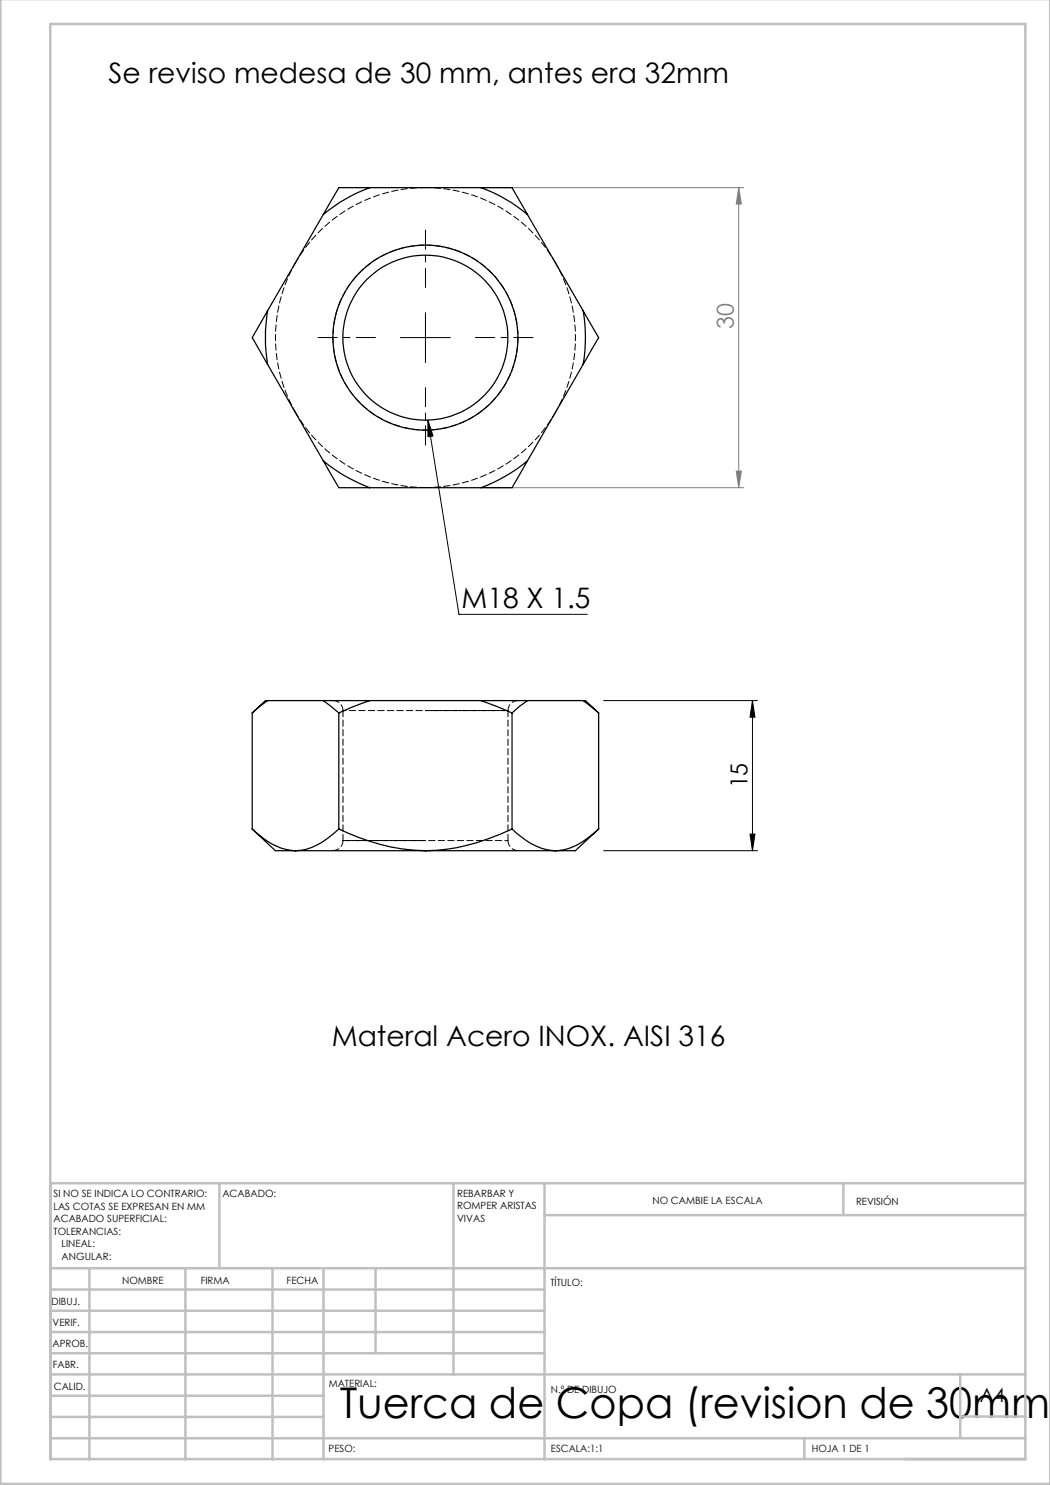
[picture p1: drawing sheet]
<svg xmlns="http://www.w3.org/2000/svg" width="210mm" height="297mm" viewBox="0 0 210 297" stroke-linecap="round" stroke-linejoin="round" font-family="sans-serif">
<path d="M80.1 67.5h10M85.1 62.5v10M85.6 84l6.2 38.9h25.7M85.6 84l1 3.2-1 .1zM120.7 140.1h30.8M150.5 140.1l.5 3.3h-1zM150.5 140.1v30M120.7 170.1h30.8M150 166.8h1l-.5 3.3z" fill="none" stroke="#000" stroke-width=".2"/>
<path d="M97.2 37.5h51.6M147.7 37.5l.6 3.3h-1.1zM147.7 37.5v60M97.2 97.5h51.6M147.2 94.2h1.1l-.6 3.3z" fill="none" stroke="#808080" stroke-width=".2"/>
<path d="M85.1 57.5v-11.5M75.1 67.5h-11.5M85.1 77.5v11.5M95.1 67.5h11.5" fill="none" stroke="#000" stroke-width=".2" stroke-dasharray="15.2 1.3 1.3 1.3" stroke-dashoffset="11.4"/>
<g fill="none" stroke="#c0c0c0" stroke-width=".5">
<path d="M.1 -.1v296.9h209.9v-296.9M10.1 4.8h195v287h-195zM43.9 236.6v17M90.7 236.6v38.3M108.9 236.6v55.3M168.7 236.6v6.3M205.1 236.6h-195v55.3M10.1 253.6h195M10.1 257.9h98.8M17.9 253.6v38.3M37.1 253.6v38.3M54.5 253.6v38.3"/>
<path d="M64.7 253.6v38.3M75.1 253.6v17M108.9 243h96.2M10.1 270.6h98.8M10.1 266.4h98.8M10.1 262.1h98.8M10.1 279.1h54.6M10.1 274.9h195M192.1 274.8v12.7M10.1 287.7h195M10.1 283.4h54.6M160.9 287.5v4.3"/>
<path d="M192.1 283.3h13"/>
</g>
<g fill="#000">
<path d="M85.6 84l1 3.2-1 .1z"/>
<path d="M150.5 140.1l.5 3.3h-1zM150 166.8h1l-.5 3.3z"/>
</g>
<path d="M147.2 94.2h1.1l-.6 3.3zM147.7 37.5l.6 3.3h-1.1z" fill="#808080"/>
<g fill="none" stroke="#000" stroke-width=".25">
<path d="M73.9 37.5a32.1 32.1 0 0 0-9.2 5.4M73.9 37.5h-6.1l-3.1 5.4M73.9 37.5h22.3M96.2 37.5h6.2l3.1 5.4M96.2 37.5a32.1 32.1 0 0 1 9.3 5.4M64.7 42.9l-11.2 19.3M105.5 42.9l11.1 19.3M53.5 62.2a34.2 34.2 0 0 0 0 10.7M53.5 62.2l-3.1 5.3 3.1 5.4M53.5 72.9l11.2 19.3M116.6 62.2a31.6 31.6 0 0 1 0 10.7M116.6 62.2l3.1 5.3-3.1 5.4"/>
<path d="M116.6 72.9l-11.1 19.3M64.7 92.2a32.1 32.1 0 0 0 9.2 5.3M64.7 92.2l3.1 5.3h6.1M73.9 97.5h22.3M105.5 92.2a32.1 32.1 0 0 1-9.3 5.3M105.5 92.2l-3.1 5.3h-6.2M50.4 142.6v23.2M53.5 140.1l-3.1 2.5M53.5 140.1h-.4l-2.7 2.5M53.5 140.1h11.2M64.7 140.1l3.1 2.5M64.7 140.1h9.2"/>
<path d="M67.8 142.6v23.2M73.9 140.1l-6.1 2.5M73.9 140.1h22.3M96.2 140.1l6.2 2.5M96.2 140.1h9.3M102.4 142.6v23.2M105.5 140.1l-3.1 2.5M105.5 140.1h11.1M116.6 140.1l3.1 2.5M116.6 140.1h.5l2.6 2.5M119.7 142.6v23.2M50.4 165.8a13.3 13.3 0 0 0 8.7 4.3"/>
<path d="M50.4 165.8l4.7 4.3h4M59.1 170.1h26M67.8 165.8a41.5 41.5 0 0 0 17.3 4.3M67.8 165.8a14.9 14.9 0 0 1-7.6 4.3h-1.1M85.1 170.1h26M102.4 165.8a41.4 41.4 0 0 1-17.3 4.3M102.4 165.8a13.3 13.3 0 0 0 8.7 4.3M119.7 165.8a14.2 14.2 0 0 1-7.8 4.3h-.8M119.7 165.8l-4.6 4.3h-4"/>
<circle cx="85.1" cy="67.5" r="18.5"/>
<circle cx="85.1" cy="67.5" r="16.5"/>
</g>
<path d="M66.6 140.1a2 2 0 0 1 2 2M68.6 142.1v26M101.6 142.1a2 2 0 0 1 2-2M68.6 168.1a2 2 0 0 1-2 2M101.6 168.1v-26M103.6 170.1a2 2 0 0 1-2-2" fill="none" stroke="#000" stroke-width=".2" stroke-dasharray="1.3 .6"/>
<path d="M85.1 142.1h16.5h-33M85.1 168.1h-16.5h33" fill="none" stroke="#000" stroke-width=".2" stroke-dasharray="1.3 .6" stroke-dashoffset=".7"/>
<path d="M85.1 86a18.5 18.5 0 0 0 16.2-27.4 18.5 18.5 0 0 0-31.8-1 18.5 18.5 0 0 0 14.5 28.4h1.1" fill="none" stroke="#000" stroke-width=".2" stroke-dasharray="1.3 .6" stroke-dashoffset=".6"/>
<path d="M85.1 37.5a30 30 0 0 1 26 15M85.1 37.5a30 30 0 0 0-26 15M59.1 52.5a30 30 0 0 0 0 30M59.1 82.5a30 30 0 0 0 26 15M85.1 97.5a30 30 0 0 0 26-15M111.1 82.5a30 30 0 0 0 0-30" fill="none" stroke="#000" stroke-width=".2" stroke-dasharray="1.3 .6" stroke-dashoffset=".2"/>
<text font-size="8.5" x="68" y="283.5">Tuerca de Copa (revision de 30mm</text>
<g font-size="5.6">
<text x="21.7" y="16.5">Se reviso medesa de 30 mm, antes era 32mm</text>
<text x="92.3" y="121.6">M18 X 1.5</text>
<text x="66.4" y="209.3">Materal Acero INOX. AISI 316</text>
</g>
<text font-size="4.7" fill="#808080" x="146.8" y="65.9" transform="rotate(-90 146.8 65.9)">30</text>
<text font-size="4.7" x="149.5" y="157.7" transform="rotate(-90 149.5 157.7)">15</text>
<text font-size="3.9" x="196" y="280.4">A4</text>
<g font-size="2">
<text x="10.7" y="239.5">SI NO SE INDICA LO CONTRARIO:</text>
<text x="44.5" y="239.5">ACABADO:</text>
<text x="91.4" y="239.4">REBARBAR Y</text>
<text x="10.7" y="242">LAS COTAS SE EXPRESAN EN MM</text>
<text x="10.7" y="244.5">ACABADO SUPERFICIAL:</text>
<text x="91.4" y="241.9">ROMPER ARISTAS</text>
<text x="91.4" y="244.4">VIVAS</text>
<text x="130.5" y="240.8">NO CAMBIE LA ESCALA</text>
<text x="171.2" y="241">REVISIÓN</text>
<text x="10.7" y="247">TOLERANCIAS:</text>
<text x="12.3" y="249.5">LINEAL:</text>
<text x="12.3" y="252">ANGULAR:</text>
<text x="24.4" y="256.9">NOMBRE</text>
<text x="40.1" y="256.8">FIRMA</text>
<text x="57.3" y="256.8">FECHA</text>
<text x="110.1" y="257.1">TÍTULO:</text>
<text x="10.3" y="260.9">DIBUJ.</text>
<text x="10.5" y="269.3">APROB.</text>
<text x="10.5" y="265.2">VERIF.</text>
<text x="10.6" y="273.6">FABR.</text>
<text x="10.8" y="278">CALID.</text>
<text x="65.8" y="277.4">MATERIAL:</text>
<text x="110.2" y="278.5">N.º DE DIBUJO</text>
<text x="65.7" y="290.4">PESO:</text>
<text x="110.2" y="290.5">ESCALA:1:1</text>
<text x="162.4" y="290.4">HOJA 1 DE 1</text>
</g>
</svg>
